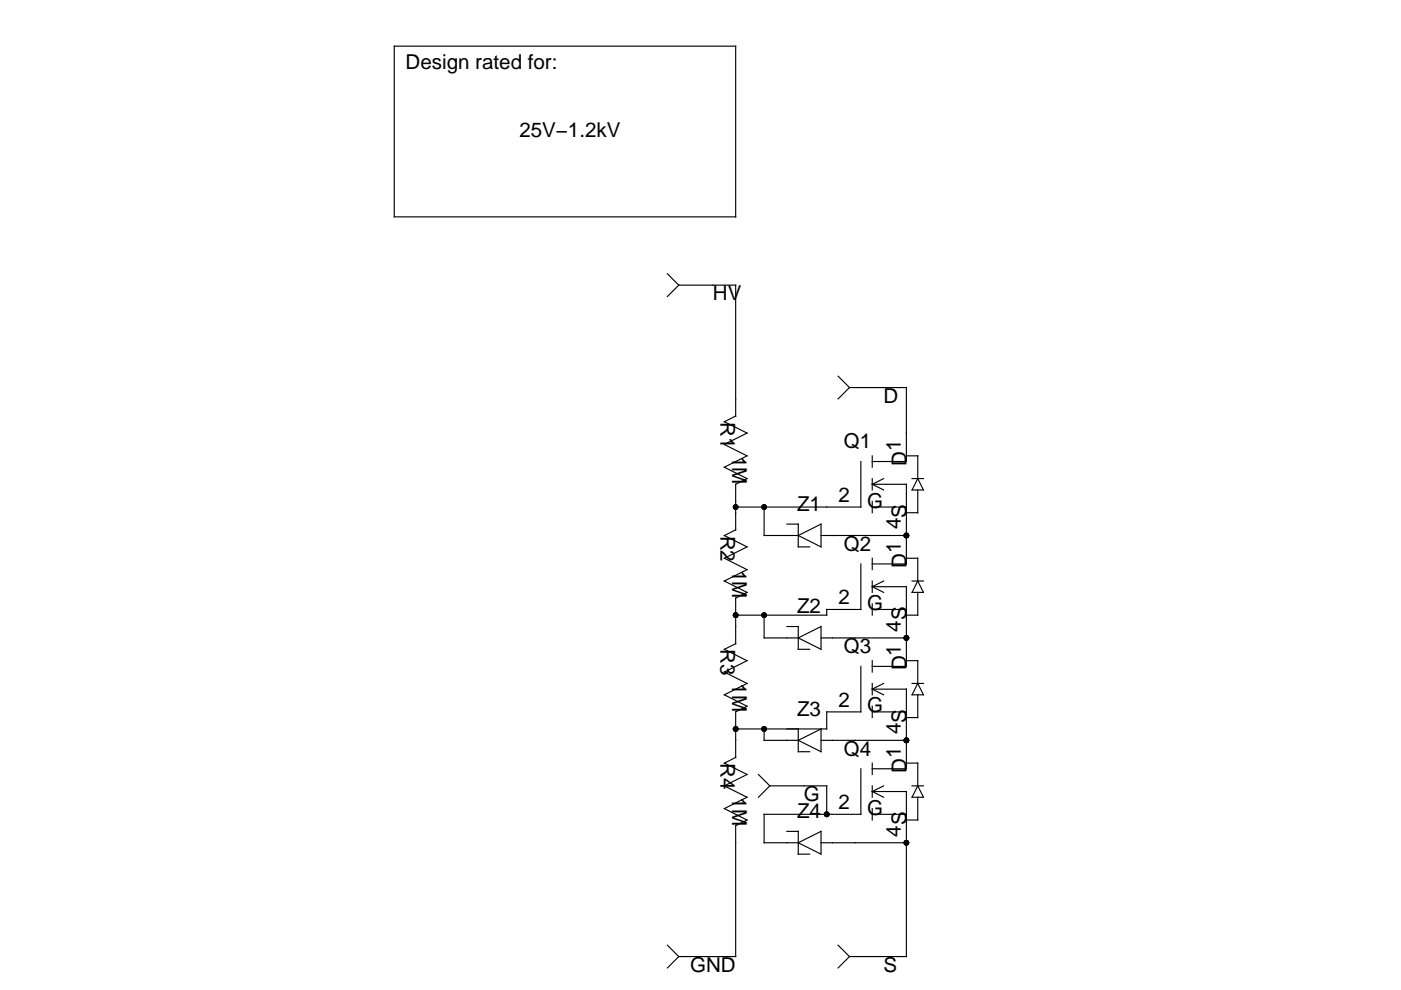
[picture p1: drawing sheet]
<svg xmlns="http://www.w3.org/2000/svg" width="297mm" height="210mm" viewBox="0 0 297 210" stroke-linecap="round" stroke-linejoin="round" font-family="sans-serif">
<g fill="none" stroke="#000" stroke-width=".24">
<path d="M83.6 9.8h72.4v36.2h-72.4zM141.5 58l2.4 2.5M143.9 60.5h12.1v27.8M143.9 60.5l-2.4 2.4M177.7 79.8l2.4 2.4M156 88.2l-2.4 1.2 4.8 2.4-4.8 2.4 4.8 2.4-4.8 2.5 4.8 2.4-2.4 1.2v9.7M180.1 82.2h12.1v15.7h-7.3M180.1 82.2l-2.4 2.4M182.5 97.9v9.6h-26.5M184.9 96.6v2.5M192.2 96.6h2.4v4.9M156 112.3l-2.4 1.2 4.8 2.5-4.8 2.4 4.8 2.4-4.8 2.4 4.8 2.4-2.4 1.2v9.7"/>
<path d="M162 107.5v6h7.2M166.8 111.1h2.4v4.9h2.5M169.2 113.5l4.9-2.4v4.9zM174.1 113.5h18.1M182.5 119.6v9.6h-7.2v1.2h-19.3M184.9 102.7h7.3v16.9h-7.3M184.9 107.5h7.3M184.9 101.5v2.4M184.9 106.3v2.4M184.9 118.4v2.4M184.9 102.7l2.4 1.2M187.3 101.5l-2.4 1.2"/>
<path d="M192.2 118.4h2.4v4.8M193.4 101.5h2.4M194.6 103.9v4.8h-2.4M194.6 101.5l1.2 2.4h-2.4zM153.6 137.7l4.8 2.4-4.8 2.4 4.8 2.4-4.8 2.4 4.8 2.4-2.4 1.2v9.7M156 136.5l-2.4 1.2M162 130.4v4.9h7.2M166.8 132.8h2.4v4.9h2.5M169.2 135.3l4.9-2.5v4.9zM174.1 135.3h18.1M184.9 124.4h7.3v16.9h-7.3M184.9 123.2v2.4"/>
<path d="M184.9 128v2.4M184.9 129.2h7.3M184.9 124.4l2.4 1.2M187.3 123.2l-2.4 1.2M193.4 123.2h2.4M194.6 125.6v4.8h-2.4M194.6 123.2l1.2 2.4h-2.4zM162 154.6v2.4h7.2M169.2 157l4.9-2.4v4.8zM169.2 154.6v4.8h2.5M174.1 157h18.1M182.5 141.3v9.6h-7.2v3.7h-19.3"/>
<path d="M184.9 146.1h7.3v16.9h-7.3M184.9 140.1v2.4M184.9 144.9v2.4M184.9 149.7v2.4M184.9 150.9h7.3M184.9 146.1l2.4 1.2M187.3 144.9l-2.4 1.2M192.2 140.1h2.4v4.8M193.4 144.9h2.4M194.6 147.3v4.8h-2.4M194.6 144.9l1.2 2.4h-2.4zM153.6 161.8l4.8 2.4-4.8 2.4 4.8 2.4-4.8 2.4 4.8 2.5-2.4 1.2v27.7h-12.1"/>
<path d="M156 160.6l-2.4 1.2M160.8 164.2l2.4 2.4M163.2 166.6h12.1v6.1M163.2 166.6l-2.4 2.4M166.8 176.3h2.4v4.8h2.5M169.2 178.7l4.9-2.4v4.8zM174.1 178.7h18.1M182.5 163v9.7h-20.5v6h7.2M184.9 167.8h7.3v35h-12.1M184.9 161.8v2.4M184.9 166.6v2.4M184.9 171.4v2.5"/>
<path d="M184.9 172.7h7.3M184.9 167.8l2.4 1.2M187.3 166.6l-2.4 1.2M192.2 161.8h2.4v4.8M193.4 166.6h2.4M194.6 169v4.9h-2.4M194.6 166.6l1.2 2.4h-2.4zM141.5 200.4l2.4 2.4M143.9 202.8l-2.4 2.4M177.7 200.4l2.4 2.4M180.1 202.8l-2.4 2.4"/>
</g>
<g fill="#000">
<circle cx="156" cy="107.5" r=".6"/>
<circle cx="162" cy="107.5" r=".6"/>
<circle cx="192.2" cy="113.5" r=".6"/>
<circle cx="156" cy="130.4" r=".6"/>
<circle cx="162" cy="130.4" r=".6"/>
<circle cx="192.2" cy="135.3" r=".6"/>
<circle cx="156" cy="154.6" r=".6"/>
<circle cx="162" cy="154.6" r=".6"/>
<circle cx="192.2" cy="157" r=".6"/>
<circle cx="175.3" cy="172.7" r=".6"/>
<circle cx="192.2" cy="178.7" r=".6"/>
</g>
<g font-size="4.4">
<text x="86" y="14.6">Design rated for:</text>
<text x="110.1" y="29.1">25V−1.2kV</text>
<text x="151.2" y="63.6">HV</text>
<text x="152.8" y="89.4" transform="rotate(90 152.8 89.4)">R1</text>
<text x="187.3" y="85.4">D</text>
<text x="178.9" y="95.1">Q1</text>
<text x="191" y="95.6" transform="rotate(-90 191 95.6)">1</text>
<text x="155.2" y="96.6" transform="rotate(90 155.2 96.6)">1M</text>
<text x="192.2" y="98.7" transform="rotate(-90 192.2 98.7)">D</text>
<text x="177.8" y="106.4">2</text>
<text x="183.8" y="107.6">G</text>
<text x="152.8" y="113.5" transform="rotate(90 152.8 113.5)">R2</text>
<text x="169" y="108.3">Z1</text>
<text x="191" y="112.2" transform="rotate(-90 191 112.2)">4</text>
<text x="192.2" y="109.8" transform="rotate(-90 192.2 109.8)">S</text>
<text x="178.9" y="116.8">Q2</text>
<text x="191" y="117.3" transform="rotate(-90 191 117.3)">1</text>
<text x="155.2" y="120.8" transform="rotate(90 155.2 120.8)">1M</text>
<text x="192.2" y="120.4" transform="rotate(-90 192.2 120.4)">D</text>
<text x="169" y="130">Z2</text>
<text x="177.8" y="128.1">2</text>
<text x="183.8" y="129.3">G</text>
<text x="192.2" y="131.5" transform="rotate(-90 192.2 131.5)">S</text>
<text x="152.8" y="137.7" transform="rotate(90 152.8 137.7)">R3</text>
<text x="191" y="133.9" transform="rotate(-90 191 133.9)">4</text>
<text x="178.9" y="138.5">Q3</text>
<text x="191" y="139" transform="rotate(-90 191 139)">1</text>
<text x="192.2" y="142.1" transform="rotate(-90 192.2 142.1)">D</text>
<text x="155.2" y="144.9" transform="rotate(90 155.2 144.9)">1M</text>
<text x="177.8" y="149.9">2</text>
<text x="169" y="151.7">Z3</text>
<text x="183.8" y="151.1">G</text>
<text x="191" y="155.7" transform="rotate(-90 191 155.7)">4</text>
<text x="192.2" y="153.2" transform="rotate(-90 192.2 153.2)">S</text>
<text x="152.8" y="161.8" transform="rotate(90 152.8 161.8)">R4</text>
<text x="178.9" y="160.2">Q4</text>
<text x="191" y="160.7" transform="rotate(-90 191 160.7)">1</text>
<text x="192.2" y="163.9" transform="rotate(-90 192.2 163.9)">D</text>
<text x="155.2" y="169" transform="rotate(90 155.2 169)">1M</text>
<text x="169" y="173.4">Z4</text>
<text x="170.5" y="169.9">G</text>
<text x="177.8" y="171.6">2</text>
<text x="183.8" y="172.8">G</text>
<text x="191" y="177.4" transform="rotate(-90 191 177.4)">4</text>
<text x="192.2" y="174.9" transform="rotate(-90 192.2 174.9)">S</text>
<text x="146.3" y="206">GND</text>
<text x="187.3" y="206">S</text>
</g>
</svg>
